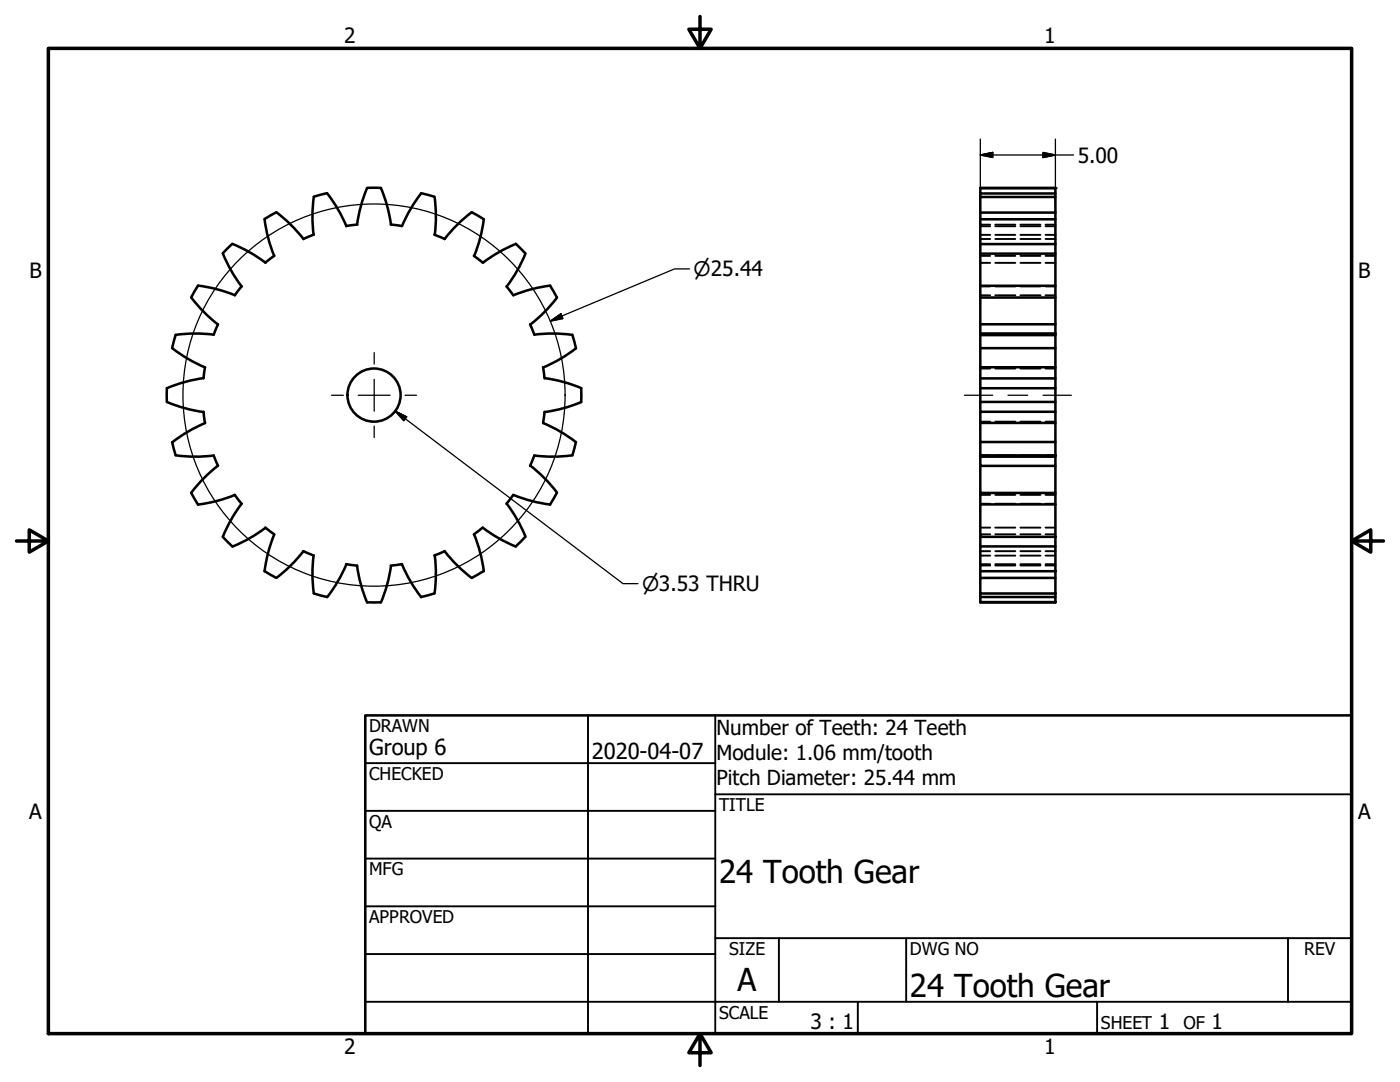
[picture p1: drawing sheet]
<svg xmlns="http://www.w3.org/2000/svg" width="279mm" height="216mm" viewBox="0 0 279 216" stroke-linecap="round" stroke-linejoin="round" font-family="sans-serif">
<!-- layer: Visible (ANSI) -->
<g fill="none" stroke="#000" stroke-width=".51">
<path d="M65.3 38.5l-2.7 .8a28.9 28.9 0 0 0 0 7.5M65.3 38.6a27.3 27.3 0 0 1 3.8 6.5l2.2-.3M73.3 37.5a28.9 28.9 0 0 0-2 7.3M73.3 37.5h2.7M76 37.5a28.9 28.9 0 0 1 2 7.3M86.7 39.2l-2.6-.6a30 30 0 0 0-3.9 6.5l-2.2-.3M86.7 39.3a28.9 28.9 0 0 1 .1 7.5M195.6 39.3h15v3.1h-15M195.6 37.5h15v1.1h-15M195.6 37.5v21.9M195.6 37.5h15M210.6 38.6v.7"/>
<path d="M38.2 59.4a28.9 28.9 0 0 0 5.3 5.4M39.5 57l-1.3 2.3M39.6 57a28.9 28.9 0 0 1 7.3 1.9M44.5 50.6a28.9 28.9 0 0 0 3.7 6.6M46.4 48.6l-1.9 2M46.4 48.7a28.9 28.9 0 0 1 6.6 3.7M48.2 57.1l-1.3 1.8M52.8 43.8a28.9 28.9 0 0 0 1.9 7.3M54.7 51l-1.7 1.4M55.1 42.3l-2.3 1.4M55.2 42.4a28.9 28.9 0 0 1 5.4 5.3M62.6 46.8l-2.1 .9"/>
<path d="M86.7 46.8l2.1 .9M94.1 42.4a28.9 28.9 0 0 0-5.4 5.3M94.1 42.4l2.4 1.3M94.6 51l1.7 1.4M96.5 43.8a28.9 28.9 0 0 1-1.9 7.3M101.1 57.1l1.3 1.8M102.9 48.6l1.9 2M102.9 48.7a28.9 28.9 0 0 0-6.5 3.7M104.9 50.6a28.9 28.9 0 0 1-3.8 6.6M109.8 57l1.3 2.3M109.8 57a28.9 28.9 0 0 0-7.3 1.9M111.2 59.4a28.9 28.9 0 0 1-5.4 5.4"/>
<path d="M195.6 59.4v5.3h15v1.8M195.6 59.4h15v5.3M195.6 50.6h15v6.4h-15M195.6 43.8h15v4.9h-15M210.6 42.4v1.4M210.6 48.7v1.9M210.6 57v2.4M33.3 77.5v2.7M34.4 69.5a28.9 28.9 0 0 0 6.5 3.8M40.6 75.4a28.9 28.9 0 0 0-7.3 2M40.9 73.3l-.3 2.2M42.7 66.8a28.9 28.9 0 0 0-7.6 0l-.7 2.6"/>
<path d="M43.5 64.7l-.9 2.1M105.8 64.7l.8 2.1M106.6 66.8a28.9 28.9 0 0 1 7.6 0M108.4 73.3l.3 2.2M108.7 75.4a28.9 28.9 0 0 1 7.3 2.1M114.2 66.8l.7 2.6M115 69.5a28.9 28.9 0 0 1-6.6 3.8M116 77.5v2.7M195.6 69.5v3.8h15v2.2h-15v-2.2M195.6 69.5h15v3.8M195.6 75.5v2h15v-2M195.6 66.5v.4h15v-.4"/>
<path d="M195.6 64.7v1.8M195.6 66.9v2.6M195.6 77.5v2.7M195.6 66.5h15M210.6 66.9v2.6M210.6 77.5v2.7M33.3 80.2a28.9 28.9 0 0 0 7.3 2M34.4 88.2l.7 2.7a28.9 28.9 0 0 0 7.5 0M38.2 98.3l1.3 2.4M40.6 82.2l.3 2.2a30.7 30.7 0 0 0-6.5 3.8M42.6 90.9l.9 2M43.5 92.9a28.9 28.9 0 0 0-5.3 5.4"/>
<path d="M46.8 98.7l1.4 1.8M46.9 98.8a28.9 28.9 0 0 1-7.3 1.9M102.4 98.8l-1.3 1.7M105.8 92.9a28.9 28.9 0 0 1 5.4 5.4M108.4 84.4a28.9 28.9 0 0 1 6.6 3.8l-.8 2.6M108.7 82.2l-.3 2.2M111.1 98.3l-1.3 2.4a28.9 28.9 0 0 1-7.3-1.9M114.2 90.9a28.5 28.5 0 0 1-7.6 0l-.8 2.1M116 80.2a28.9 28.9 0 0 1-7.3 2M195.6 90.9h15v2.1h-15zM195.6 93v5.4h15v-5.4M195.6 80.2v2h15v2.2h-15v-2.2"/>
<path d="M195.6 80.2h15v2M195.6 84.4v3.8h15v-3.8M195.6 88.2v2.7M195.6 98.4v2.2M195.6 91.1h15M210.6 88.2v2.7M210.6 98.4v2.2M44.4 107.1l2 1.9M48.2 100.5a28.9 28.9 0 0 0-3.7 6.6M52.9 105.3l1.8 1.3M53 105.3a28.9 28.9 0 0 1-6.6 3.8M54.7 106.7a28.9 28.9 0 0 0-1.9 7.3l2.3 1.3"/>
<path d="M60.5 110l2.1 .8M60.6 110a28.9 28.9 0 0 1-5.4 5.3M62.6 110.8a28.9 28.9 0 0 0 0 7.6M62.6 118.4l2.6 .7M69.1 112.6l2.2 .3M69.1 112.6a28.9 28.9 0 0 1-3.8 6.6M71.3 112.9a28.9 28.9 0 0 0 2 7.3M78 112.9a28.9 28.9 0 0 1-2 7.3M80.2 112.6l-2.2 .3M80.2 112.6a28.9 28.9 0 0 0 3.8 6.5M86.6 118.4l-2.6 .7M86.8 110.8a28.9 28.9 0 0 1-.1 7.6"/>
<path d="M88.7 110a28.9 28.9 0 0 0 5.4 5.3M88.7 110l-2 .8M94.6 106.7a28.9 28.9 0 0 1 1.9 7.3M96.3 105.3l-1.7 1.3M96.4 105.3a28.9 28.9 0 0 0 6.5 3.8M96.5 114l-2.4 1.3M101.1 100.5a28.9 28.9 0 0 1 3.8 6.6M104.8 107.1l-1.9 1.9M195.6 119.1h15v1h-15zM195.6 115.3h15v3.1h-15zM195.6 109h15v5h-15zM195.6 100.6h15v6.5h-15z"/>
<path d="M195.6 107.1v1.9M195.6 114v1.3M195.6 118.4v.7M210.6 107.1v1.9M210.6 114v1.3M210.6 118.4v.7M73.3 120.2h2.7M195.6 120.1h15"/>
<circle cx="74.6" cy="78.8" r="5.3"/>
</g>
<!-- layer: Hidden (ANSI) -->
<g fill="none" stroke="#000" stroke-width=".38">
<path d="M195.6 58.9h2M195.6 57.2h2M195.6 52.5h2M195.6 51.1h2M195.6 47.7h2M195.6 46.9h2M195.6 45.1h2M195.6 44.8h2M198.6 58.9h4M198.6 57.2h4M198.6 52.5h4M198.6 51.1h4"/>
<path d="M198.6 47.7h4M198.6 46.9h4M198.6 45.1h4M198.6 44.8h4M203.6 58.9h4M203.6 57.2h4M203.6 52.5h4M203.6 51.1h4M203.6 47.7h4M203.6 46.9h4M203.6 45.1h4M203.6 44.8h4"/>
<path d="M208.7 58.9h1.9M208.7 57.2h1.9M208.7 52.5h1.9M208.7 51.1h1.9M208.7 47.7h1.9M208.7 46.9h1.9M208.7 45.1h1.9M208.7 44.8h1.9M195.6 66.8h2M195.6 73.5h2M198.6 66.8h4M198.6 73.5h4"/>
<path d="M203.6 66.8h4M203.6 73.5h4M208.7 66.8h1.9M208.7 73.5h1.9M195.6 98.7h2M195.6 90.9h2M195.6 84.1h2M198.6 98.7h4M198.6 90.9h4M198.6 84.1h4M203.6 98.7h4M203.6 90.9h4"/>
<path d="M203.6 84.1h4M208.7 98.7h1.9M208.7 90.9h1.9M208.7 84.1h1.9M195.6 112.8h2M195.6 112.6h2M195.6 110.9h2M195.6 110h2M195.6 106.6h2M195.6 105.3h2M195.6 100.5h2M198.6 112.8h4"/>
<path d="M198.6 112.6h4M198.6 110.9h4M198.6 110h4M198.6 106.6h4M198.6 105.3h4M198.6 100.5h4M203.6 112.8h4M203.6 112.6h4M203.6 110.9h4M203.6 110h4M203.6 106.6h4M203.6 105.3h4"/>
<path d="M203.6 100.5h4M208.7 112.8h1.9M208.7 112.6h1.9M208.7 110.9h1.9M208.7 110h1.9M208.7 106.6h1.9M208.7 105.3h1.9M208.7 100.5h1.9"/>
</g>
<!-- layer: Visible (ANSI) -->
<g fill="#000">
<circle cx="195.6" cy="37.5" r=".25"/>
<circle cx="210.6" cy="37.5" r=".25"/>
</g>
<!-- layer: Border (ANSI) -->
<path d="M9.7 9.7h260v196.5h-260zM139.7 3.3v6.4l-2.2-3.9h4.4l-2.2 3.9M3.3 107.9h6.4l-3.9-2.2v4.5l3.9-2.3M269.7 107.9l3.9 2.3v-4.5l-3.9 2.2h6.4M139.7 206.2l2.2 3.9h-4.4l2.2-3.9v6.4" fill="none" stroke="#000" stroke-width=".7"/>
<!-- layer: Title (ANSI) -->
<g fill="none" stroke="#000" stroke-width=".38">
<path d="M72.9 152.3h69.8M117.3 142.7v63.5M142.7 158.5h127M142.7 142.7v63.5M72.9 161.8h69.8M72.9 171.3h69.8M72.9 199.9h196.8M72.9 180.8h69.8M72.9 190.4h69.8M142.7 187.2h127M155.4 187.2v12.7M171.2 199.9v6.3"/>
<path d="M180.8 187.2v12.7M218.9 199.9v6.3M257 187.2v12.7"/>
</g>
<path d="M72.9 142.7h196.8v63.5h-196.8z" fill="none" stroke="#000" stroke-width=".51"/>
<!-- layer: Sketch Geometry (ANSI) -->
<circle cx="74.6" cy="78.8" r="38.1" fill="none" stroke="#000" stroke-width=".25"/>
<!-- layer: Symbol (ANSI) -->
<path d="M78.9 82l2.3 1.2-.6 .7zM78.9 82l45.4 34.5h3" fill="none" stroke="#000" stroke-width=".25"/>
<path d="M78.9 82l2.3 1.2zM78.9 82l2.3 1.2-.6 .7z" fill="#000" stroke="#000" stroke-width=".25"/>
<!-- layer: Dimension (ANSI) -->
<path d="M195.6 30.9l2.5-.5v1zM195.6 30.9h18.6M195.6 27.7v13.1M208.2 30.4l2.4 .5-2.4 .5zM210.6 27.7v13.1M137.6 53.7h-3l-24.7 10.4M109.9 64.1l2.1-1.5 .3 1z" fill="none" stroke="#000" stroke-width=".25"/>
<path d="M195.6 30.9l2.5-.5zM195.6 30.9l2.5-.5v1zM208.2 31.4l2.4-.5zM208.2 30.4l2.4 .5-2.4 .5zM109.9 64.1l2.1-1.5zM109.9 64.1l2.1-1.5 .3 1z" fill="#000" stroke="#000" stroke-width=".25"/>
<!-- layer: Center Mark (ANSI) -->
<path d="M66.2 78.9h2.3M71.5 78.9h6.4M74.7 70.4v2.2M74.7 75.7v6.3M80.8 78.9h2.3M74.7 85v2.3" fill="none" stroke="#000" stroke-width=".25"/>
<!-- layer: Centerline (ANSI) -->
<path d="M192.5 78.9h5.6M201.2 78.9h3.9M208.2 78.9h5.6" fill="none" stroke="#000" stroke-width=".25"/>
<g font-size="6.3">
<text x="143.5" y="176.3">24 Tooth Gear</text>
<text x="147.2" y="197.7">A</text>
<text x="181.6" y="199">24 Tooth Gear</text>
</g>
<g font-size="4.4">
<text x="73.7" y="150.6">Group 6</text>
<text x="118.1" y="151.4">2020-04-07</text>
</g>
<g font-size="4.2">
<text x="68.7" y="8.6">2</text>
<text x="208.4" y="8.6">1</text>
<text x="215.1" y="32.4">5.00</text>
<text x="5.9" y="55.5">B</text>
<text x="271.1" y="55.5">B</text>
<text x="5.8" y="163.4">A</text>
<text x="271" y="163.4">A</text>
<text x="161.7" y="205.4">3 : 1</text>
<text x="231.3" y="205.4">1</text>
<text x="241.8" y="205.4">1</text>
<text x="68.7" y="210.3">2</text>
<text x="208.4" y="210.3">1</text>
</g>
<g font-size="4.1">
<text x="143" y="146.7">Number of Teeth: 24 Teeth</text>
<text x="143" y="151.7">Module: 1.06 mm/tooth</text>
<text x="143" y="156.7">Pitch Diameter: 25.44 mm</text>
</g>
<g font-size="4">
<text x="138.4" y="55.1">⌀25.44</text>
<text x="128.1" y="118">⌀3.53 THRU</text>
</g>
<g font-size="3.5">
<text x="73.7" y="146">DRAWN</text>
<text x="73.7" y="155.6">CHECKED</text>
<text x="143.5" y="161.8">TITLE</text>
<text x="73.7" y="165.2">QA</text>
<text x="73.7" y="174.7">MFG</text>
<text x="73.7" y="184.2">APPROVED</text>
<text x="145.5" y="190.6">SIZE</text>
<text x="181.6" y="190.6">DWG NO</text>
<text x="260.3" y="190.5">REV</text>
<text x="143.5" y="203.3">SCALE</text>
<text x="219.7" y="205.4">SHEET</text>
<text x="236.2" y="205.4">OF</text>
</g>
</svg>
